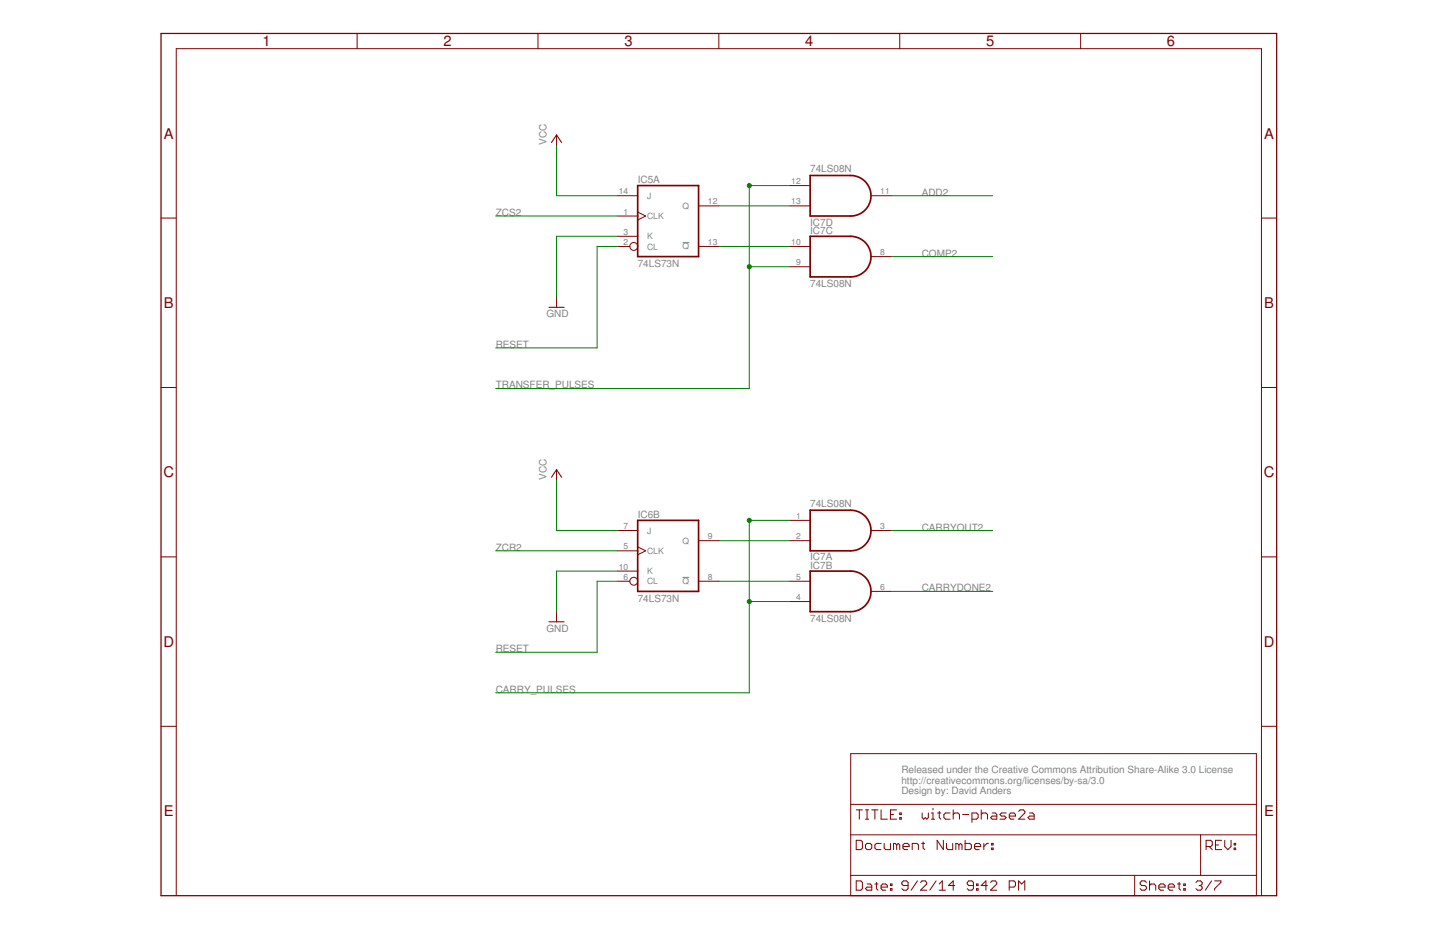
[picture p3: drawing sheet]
<svg xmlns="http://www.w3.org/2000/svg" width="432mm" height="279mm" viewBox="0 0 432 279" stroke-linecap="round" stroke-linejoin="round" font-family="sans-serif">
<path d="M205.1 72.9h2M205.1 173.5h2" fill="none" stroke="#808080" stroke-width=".3"/>
<path d="M48.4 10.1h335.2v259h-335.2z" fill="none" stroke="#800000" stroke-width=".38"/>
<g fill="none" stroke="#800000" stroke-width=".3">
<path d="M107.3 10.1v4.5M161.6 10.1v4.5M216 10.1v4.5M270.4 10.1v4.5M324.7 10.1v4.5M167.2 40.5v3.1M185.5 58.8h6.1M237.3 55.8h6.1M261.7 58.8h6.1M48.4 65.5h4.6M185.5 64.9h6.1M185.5 74h3.8"/>
<path d="M185.5 71h6.1M191.6 63.7l2.4 1.2-2.4 1.2M209.9 74h6.1M209.9 61.8h6.1M237.3 74h6.1M237.3 61.8h6.1M261.7 77.1h6.1M379.1 65.5h4.5M167.2 89.3v3M237.3 80.1h6.1M48.4 116.4h4.6M379.1 116.4h4.5"/>
<path d="M167.2 141.1v3M185.5 159.4h6.1M237.3 156.3h6.1M261.7 159.4h6.1M48.4 167.3h4.6M185.5 165.5h6.1M185.5 174.6h3.8M185.5 171.6h6.1M191.6 164.3l2.4 1.2-2.4 1.2M209.9 174.6h6.1M209.9 162.4h6.1M237.3 174.6h6.1"/>
<path d="M237.3 162.4h6.1M261.7 177.7h6.1M379.1 167.3h4.5M167.2 183.8v3M237.3 180.7h6.1M48.4 218.2h4.6M379.1 218.2h4.5M255.6 226.4h121.9v42.7h-121.9zM255.6 250.8h121.9M255.6 241.7h121.9M257.3 252.5h1.4l.4 .4v1.9l-.4 .4h-1.4zM257.3 243.3h1.8"/>
<path d="M258.2 243.3v2.8M260.1 253.9l.4-.5h1l.5 .5v.9l-.5 .4h-1l-.4-.4zM260.1 243.3h.9M260.1 246.1h.9M260.5 243.3v2.8M262 243.3h1.8M262.9 243.3v2.8M264.8 243.3v2.8h1.8M264.8 253.4h-1.4l-.5 .5v.9l.5 .4h1.4M265.7 253.4v1.4l.4 .4h1.5v-1.8M267.6 244.7h.9M269.4 253.9l.5-.5 .5 .5v1.3"/>
<path d="M269.4 243.3h-1.8v2.8h1.8M269.4 253.9l-.4-.5h-.5v1.8M269.4 253.9v1.3M270.4 244.2h.4v.5h-.4zM270.4 245.6h.4v.5h-.4zM271.3 254.3h1.9v-.4l-.5-.5h-.9l-.5 .5v.9l.5 .4h.9M274.1 255.2v-1.8h1.4l.5 .5v1.3M276.9 253.4h1M277.1 244.2v1.4l.5 .5 .4-.5 .5 .5 .5-.5v-1.4M277.4 252.9v1.9l.5 .4M279.9 246.1h.9M279.9 244.2h.5v1.9"/>
<path d="M280.4 242.8v.5M281.7 244.2h1M282.2 243.8v1.8l.5 .5M283.5 252.5v2.7l-1.9-2.7v2.7M284.4 253.4v1.4l.5 .4h1.4v-1.8M285.5 244.2h-1.4l-.5 .5v.9l.5 .5h1.4M286.4 243.3v2.8M286.4 244.7l.5-.5h.9l.5 .5v1.4M288.1 253.9l-.4-.5h-.5v1.8M288.1 253.9v1.3M288.1 253.9l.5-.5 .5 .5v1.3M289.2 244.7h1.9"/>
<path d="M290 252.5v2.7h1.4l.5-.4v-.9l-.5-.5h-1.4M292.1 246.1h1.4l.4-.5v-.9l-.4-.5h-1.4v2.9M292.8 254.3h1.9v-.4l-.5-.5h-.9l-.5 .5v.9l.5 .4h.9M294.9 244.7l.4-.5h.9l.5 .5v1.4M294.9 243.3v2.8M295.6 253.4v1.8M297 253.4h-.4l-1 .9M298 254.8h.4v.4h-.4zM298 253.4h.4v.5h-.4zM298.1 244.2h1l.4 .5v1.4h-1.4l-.4-.5 .4-.4h1.4M302.3 244.2h-1.4l-.4 .5 .4 .5h1l.4 .4-.4 .5h-1.4M303.3 245.2h1.8v-.5l-.4-.5h-1l-.4 .5v.9l.4 .5h1"/>
<path d="M306.1 243.8l.5-.5h.9l.5 .5v.4l-1.9 1.9h1.9M309.4 244.2h.9l.4 .5v1.4h-1.3l-.5-.5 .5-.4h1.3M360.8 250.8v12.2M362.4 254.3h1.4l.5-.4v-1l-.5-.4h-1.4v2.7M363.3 254.3l1 .9M365.2 253.9h1M367.1 252.5h-1.9v2.7h1.9M368 252.5v1.8l1 .9 .9-.9v-1.8M370.8 254.8h.5v.4h-.5zM370.8 253.4h.5v.5h-.5zM53 269.1v-254.5h326.1v254.5M255.6 263h121.9"/>
<path d="M257.3 264.6h1.4l.4 .5v1.9l-.4 .4h-1.4zM260.5 265.6h1l.5 .4v1.4h-1.5l-.4-.4 .4-.5h1.5M262.9 265.6h.9M263.4 265.1v1.9l.4 .4M264.8 266.5h1.8v-.5l-.5-.4h-.9l-.4 .4v1l.4 .4h.9M267.6 267h.4v.4h-.4zM267.6 265.6h.4v.4h-.4zM272.9 266h-1.4l-.5-.4v-.5l.5-.5h.9l.5 .5v1.9l-.5 .4h-.9l-.5-.4M275.7 264.6l-1.9 2.8M276.6 265.1l.5-.5h.9l.5 .5v.5l-1.9 1.8h1.9M281.3 264.6l-1.9 2.8M282.2 267.4h1.9"/>
<path d="M282.2 265.6l.9-1v2.8M286.9 266h-1.9l1.4-1.4v2.8M292.5 266h-1.4l-.5-.4v-.5l.5-.5h.9l.5 .5v1.9l-.5 .4h-.9l-.5-.4M293.4 267h.5v.4h-.5zM293.4 265.6h.5v.4h-.5zM296.7 266h-1.9l1.4-1.4v2.8M297.6 265.1l.5-.5h.9l.5 .5v.5l-1.9 1.8h1.9M303.3 266.5h1.4l.4-.5v-.9l-.4-.5h-1.4v2.8M306.1 267.4v-2.8l.9 1 .9-1v2.8M341 263v6.1M344.5 265.1l-.5-.5h-.9l-.5 .5v.5l.5 .4h.9l.5 .5v.5l-.5 .4h-.9l-.5-.4M345.4 266l.5-.4h.9l.5 .4v1.4"/>
<path d="M345.4 264.6v2.8M348.2 266.5h1.9v-.5l-.5-.4h-.9l-.5 .4v1l.5 .4h.9M351 266.5h1.9v-.5l-.5-.4h-.9l-.5 .4v1l.5 .4h.9M353.8 265.6h1M354.3 265.1v1.9l.5 .4M355.7 267h.5v.4h-.5zM355.7 265.6h.5v.4h-.5zM359.4 265.1l.4-.5h1l.4 .5v.5l-.4 .4M360.3 266h.5M360.8 266l.4 .5v.5l-.4 .4h-1l-.4-.4M364 264.6l-1.8 2.8M365 264.6h1.9v.5l-1.9 1.9v.4"/>
<circle cx="190.4" cy="74" r="1.19"/>
<circle cx="190.4" cy="174.6" r="1.19"/>
</g>
<path d="M165.7 42.8l1.5-2.3 1.6 2.3M165 92.3h4.5M165.7 143.4l1.5-2.3 1.6 2.3M165 186.8h4.5" fill="none" stroke="#800000" stroke-width=".32"/>
<path d="M191.6 55.8h18.3v21.3h-18.3zM243.4 52.7h12.2a6.1 6.1 0 0 1 6.1 6.1 6.1 6.1 0 0 1-6.1 6.1h-12.2zM243.4 71h12.2a6.1 6.1 0 0 1 6.1 6.1 6.1 6.1 0 0 1-6.1 6.1h-12.2zM191.6 156.3h18.3v21.4h-18.3zM243.4 153.3h12.2a6.1 6.1 0 0 1 6.1 6.1 6.1 6.1 0 0 1-6.1 6.1h-12.2zM243.4 171.6h12.2a6.1 6.1 0 0 1 6.1 6.1 6.1 6.1 0 0 1-6.1 6.1h-12.2z" fill="none" stroke="#800000" stroke-width=".51"/>
<g fill="none" stroke="#008000" stroke-width=".3">
<path d="M167.2 43.6v15.2h18.3M237.3 55.8h-12.2v60.9h-76.2M267.8 58.8h30.5M148.9 64.9h36.6M185.5 71h-18.3v18.3M185.5 74h-6.1v30.5h-30.5M216 74h21.3M216 61.8h21.3M267.8 77.1h30.5M225.1 80.1h12.2M167.2 144.1v15.3h18.3M237.3 156.3h-12.2v51.8h-76.2"/>
<path d="M267.8 159.4h30.5M148.9 165.5h36.6M185.5 174.6h-6.1v21.4h-30.5M185.5 171.6h-18.3v12.2M216 174.6h21.3M216 162.4h21.3M267.8 177.7h30.5M225.1 180.7h12.2"/>
</g>
<g fill="#008000" stroke="#008000" stroke-width=".3">
<circle cx="225.1" cy="180.7" r=".61"/>
<circle cx="225.1" cy="156.3" r=".61"/>
<circle cx="225.1" cy="80.1" r=".61"/>
<circle cx="225.1" cy="55.8" r=".61"/>
</g>
<g font-size="4.4" fill="#800000">
<text x="78.9" y="13.9">1</text>
<text x="133.3" y="13.9">2</text>
<text x="187.6" y="13.9">3</text>
<text x="242" y="13.9">4</text>
<text x="296.3" y="13.9">5</text>
<text x="350.7" y="13.9">6</text>
<text x="49.2" y="41.6">A</text>
<text x="379.9" y="41.6">A</text>
<text x="49.2" y="92.5">B</text>
<text x="379.9" y="92.5">B</text>
<text x="49.1" y="143.4">C</text>
<text x="379.8" y="143.4">C</text>
<text x="49.1" y="194.3">D</text>
<text x="379.8" y="194.3">D</text>
<text x="49.2" y="245.2">E</text>
<text x="379.9" y="245.2">E</text>
</g>
<g font-size="3" fill="#808080">
<text x="164.2" y="43.6" transform="rotate(-90 164.2 43.6)">VCC</text>
<text x="243.4" y="51.8">74LS08N</text>
<text x="191.6" y="55">IC5A</text>
<text x="277" y="58.8">ADD2</text>
<text x="149" y="64.9">ZCS2</text>
<text x="243.4" y="70.2">IC7C</text>
<text x="243.4" y="67.8">IC7D</text>
<text x="277" y="77.1">COMP2</text>
<text x="191.6" y="80.1">74LS73N</text>
<text x="243.4" y="86.2">74LS08N</text>
<text x="164.2" y="95.4">GND</text>
<text x="149" y="104.5">RESET</text>
<text x="149" y="116.7">TRANSFER_PULSES</text>
<text x="164.2" y="144.1" transform="rotate(-90 164.2 144.1)">VCC</text>
<text x="191.6" y="155.6">IC6B</text>
<text x="243.4" y="152.4">74LS08N</text>
<text x="277" y="159.4">CARRYOUT2</text>
<text x="149" y="165.5">ZCR2</text>
<text x="243.4" y="168.4">IC7A</text>
<text x="243.4" y="170.8">IC7B</text>
<text x="277" y="177.7">CARRYDONE2</text>
<text x="191.6" y="180.7">74LS73N</text>
<text x="164.2" y="189.9">GND</text>
<text x="243.4" y="186.8">74LS08N</text>
<text x="149" y="196">RESET</text>
<text x="149" y="208.1">CARRY_PULSES</text>
<text x="270.9" y="232.2">Released under the Creative Commons Attribution Share-Alike 3.0 License</text>
<text x="270.9" y="235.4">http://creativecommons.org/licenses/by-sa/3.0</text>
<text x="270.9" y="238.6">Design by: David Anders</text>
</g>
<g font-size="2.6" fill="#808080">
<text x="185.9" y="58.4">14</text>
<text x="194.4" y="59.7">J</text>
<text x="237.8" y="55.3">12</text>
<text x="264.5" y="58.4">11</text>
<text x="187.4" y="64.5">1</text>
<text x="194.4" y="65.8">CLK</text>
<text x="205.1" y="62.8">Q</text>
<text x="212.7" y="61.4">12</text>
<text x="237.8" y="61.4">13</text>
<text x="187.4" y="70.6">3</text>
<text x="194.4" y="71.9">K</text>
<text x="187.4" y="73.6">2</text>
<text x="194.4" y="75">CL</text>
<text x="205.1" y="75">Q</text>
<text x="212.7" y="73.6">13</text>
<text x="237.8" y="73.6">10</text>
<text x="264.5" y="76.7">8</text>
<text x="239.2" y="79.7">9</text>
<text x="239.2" y="155.9">1</text>
<text x="187.4" y="159">7</text>
<text x="194.4" y="160.3">J</text>
<text x="264.5" y="159">3</text>
<text x="187.4" y="165">5</text>
<text x="194.4" y="166.4">CLK</text>
<text x="205.1" y="163.3">Q</text>
<text x="212.7" y="162">9</text>
<text x="239.2" y="162">2</text>
<text x="185.9" y="171.1">10</text>
<text x="194.4" y="172.5">K</text>
<text x="187.4" y="174.2">6</text>
<text x="194.4" y="175.5">CL</text>
<text x="205.1" y="175.5">Q</text>
<text x="212.7" y="174.2">8</text>
<text x="239.2" y="174.2">5</text>
<text x="264.5" y="177.2">6</text>
<text x="239.2" y="180.3">4</text>
</g>
</svg>
